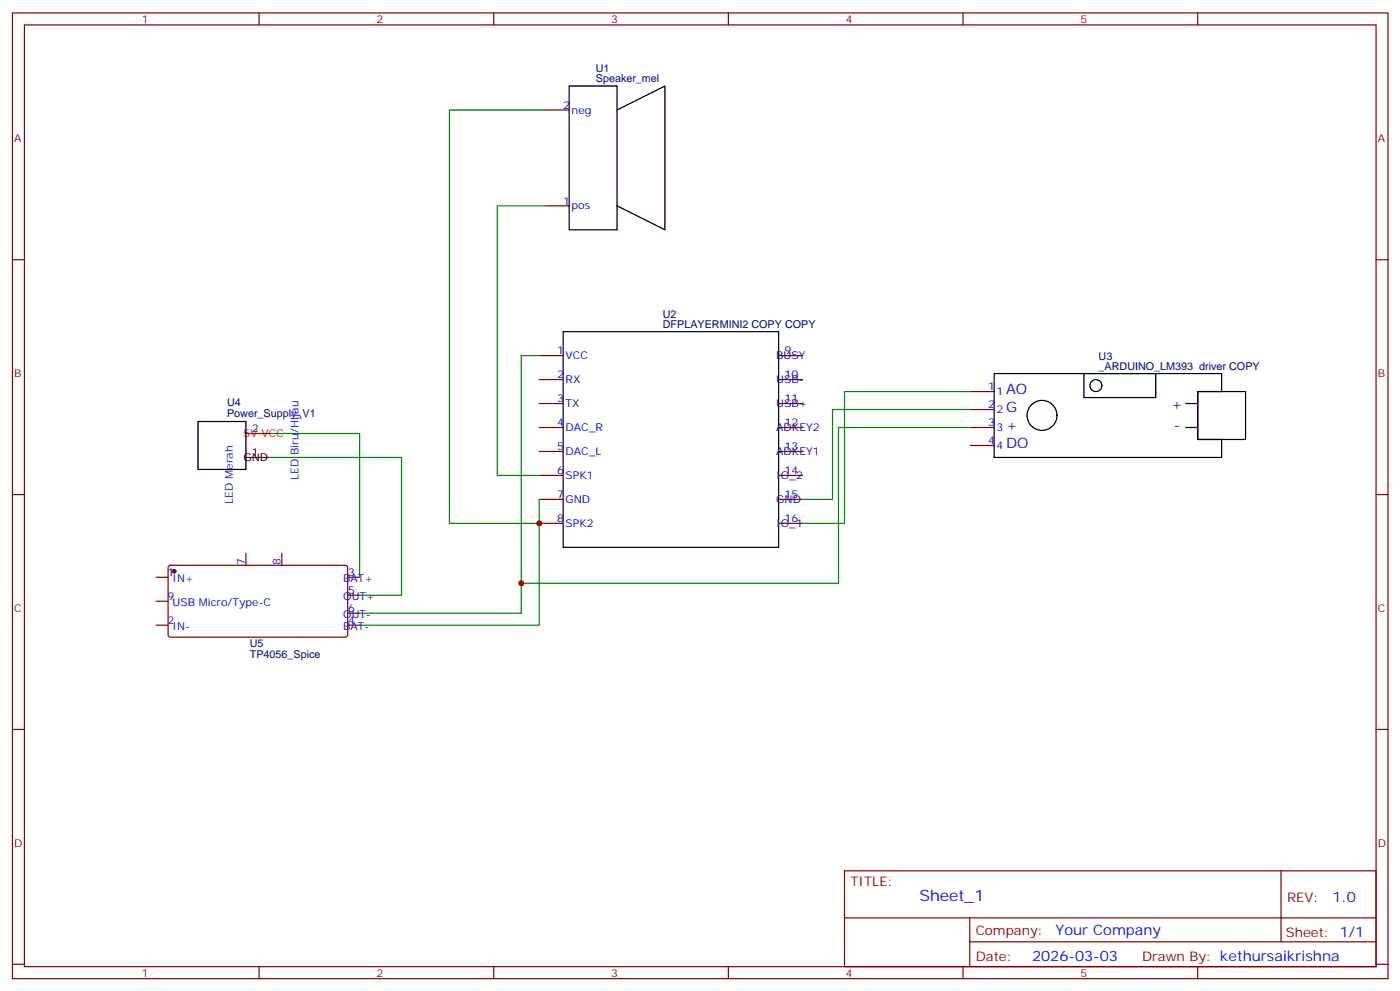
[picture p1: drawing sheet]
<svg xmlns="http://www.w3.org/2000/svg" width="413mm" height="292mm" viewBox="0 0 413 292" stroke-linecap="round" stroke-linejoin="round" font-family="sans-serif">
<g fill="none" stroke="#870000" stroke-width=".35">
<path d="M3.7 3.8h405.3v284.3h-405.3zM7.2 7.3h398.3v277.3h-398.3zM76.3 3.8v3.5M145.5 3.8v3.5M214.6 3.8v3.5M283.8 3.8v3.5M352.9 3.8v3.5M160.7 32.4h7M3.7 76.5h3.5M160.7 60.6h7M405.5 76.5h3.5M158.9 104.7h7"/>
<path d="M158.9 111.8h7M158.9 118.8h7M229.4 104.7h7.1M229.4 111.8h7.1M229.4 118.8h7.1M285.9 115.3h7M72.5 134.7h7M158.9 125.9h7M158.9 132.9h7M158.9 140h7M229.4 125.9h7.1M229.4 132.9h7.1"/>
<path d="M229.4 140h7.1M285.9 125.9h7M285.9 120.6h7M285.9 131.2h7M3.7 145.6h3.5M158.9 147h7M158.9 154.1h7M229.4 147h7.1M229.4 154.1h7.1M405.5 145.6h3.5M46 170h3.5M46 177h3.5"/>
<path d="M49.8 166.6l.4-.2 51.8 .1 .4 .6v20.1l-.7 .4-51.7-.1-.5-.6v-19.8zM72.5 162.9v3.5M83 162.9v3.5M102.4 170h3.6M102.4 175.3h3.6M46 184.1h3.5M102.4 184.1h3.6M102.4 180.6h3.6M3.7 214.8h3.5M405.5 214.8h3.5M248.8 256.4h156.7v28.2h-156.7zM377.5 256.4v20.9"/>
<path d="M248.9 270.2h156.5M285.8 277.3h119.6M285.8 270.2v14.2M3.7 283.9h3.5M76.3 284.6v3.5M145.5 284.6v3.5M214.6 284.6v3.5M283.8 284.6v3.5M352.9 284.6v3.5M405.5 283.9h3.5"/>
</g>
<g fill="none" stroke="#000" stroke-width=".35">
<path d="M167.7 25.3h14.1v42.4h-14.1zM181.8 32.4l14.1-7.1v42.4l-14.1-7.1M165.9 97.6h63.5v63.5h-63.5zM292.9 110h67.1v5.3h-7.1v14.1h7.1v5.3h-67.1zM319.4 110h21.2v7.1h-21.2zM349.4 118.8h3.5M352.9 115.3h14.1v14.1h-14.1zM58.3 124.1h14.2v14.1h-14.2zM349.4 125.9h3.5"/>
<circle cx="322.9" cy="113.5" r="1.76"/>
<circle cx="307.1" cy="122.3" r="4.4"/>
</g>
<path d="M72.5 127.6h7" fill="none" stroke="#f00" stroke-width=".35"/>
<circle cx="51.3" cy="168.2" r=".53" fill="#870000" stroke="#870000" stroke-width=".35"/>
<path d="M160.7 32.4h-28.3v121.7h26.5M160.7 60.6h-14.2v79.4h12.4M158.9 104.7h-5.3v75.9h-47.6M285.9 115.3h-37.1v38.8h-12.3M79.5 127.6h26.5v42.4M79.5 134.7h38.8v40.6h-12.3M285.9 120.6h-40.6v26.4h-8.8M285.9 125.9h-38.8v45.8h-93.5M158.9 147v37.1h-52.9" fill="none" stroke="#008700" stroke-width=".35"/>
<g fill="#c00">
<circle cx="158.9" cy="154.1" r=".88"/>
<circle cx="153.6" cy="171.7" r=".88"/>
</g>
<text font-size="4.6" fill="#00f" x="270.9" y="265.4">Sheet_1</text>
<g font-size="4.2" fill="#00f">
<text x="296.5" y="116">AO</text>
<text x="296.5" y="121.3">G</text>
<text x="345.1" y="120.5">+</text>
<text x="296.5" y="126.6">+</text>
<text x="296.5" y="131.9">DO</text>
<text x="345.9" y="126.8">-</text>
<text x="392.6" y="265.7">1.0</text>
<text x="311" y="275.2">Your Company</text>
<text x="304.1" y="283">2026-03-03</text>
</g>
<g font-size="3.9" fill="#800">
<text x="250.6" y="261">TITLE:</text>
<text x="379.2" y="265.7">REV:</text>
<text x="287.5" y="275.2">Company:</text>
<text x="378.9" y="275.8">Sheet: 1/1</text>
<text x="287.5" y="282.9">Date:</text>
<text x="336.6" y="282.9">Drawn By: kethursaikrishna</text>
</g>
<g font-size="3.2" fill="#800">
<text x="41.8" y="6.8">1</text>
<text x="110.9" y="6.8">2</text>
<text x="180.1" y="6.8">3</text>
<text x="249.2" y="6.8">4</text>
<text x="318.3" y="6.8">5</text>
<text x="4.2" y="41.9">A</text>
<text x="406" y="41.9">A</text>
<text x="4.2" y="111.1">B</text>
<text x="406" y="111.1">B</text>
<text x="4.2" y="180.2">C</text>
<text x="406" y="180.2">C</text>
<text x="4.2" y="249.3">D</text>
<text x="406" y="249.3">D</text>
<text x="41.8" y="287.6">1</text>
<text x="110.9" y="287.6">2</text>
<text x="180.1" y="287.6">3</text>
<text x="249.2" y="287.6">4</text>
<text x="318.3" y="287.6">5</text>
</g>
<g font-size="3.2" fill="#000080">
<text x="175.6" y="21.2">U1</text>
<text x="175.6" y="24.3">Speaker_mel</text>
<text x="195.3" y="93.5">U2</text>
<text x="195.3" y="96.6">DFPLAYERMINI2 COPY COPY</text>
<text x="323.7" y="105.9">U3</text>
<text x="323.7" y="108.9">_ARDUINO_LM393 driver COPY</text>
<text x="66.9" y="119.6">U4</text>
<text x="66.9" y="122.7">Power_Supply_V1</text>
<text x="73.6" y="190.5">U5</text>
<text x="73.6" y="193.6">TP4056_Spice</text>
</g>
<g font-size="3.2" fill="#00f">
<text x="165.9" y="32">2</text>
<text x="168.4" y="33.4">neg</text>
<text x="165.9" y="60.3">1</text>
<text x="168.4" y="61.7">pos</text>
<text x="164.2" y="104.4">1</text>
<text x="166.7" y="105.8">VCC</text>
<text x="228.7" y="105.8">BUSY</text>
<text x="231.2" y="104.4">9</text>
<text x="164.2" y="111.4">2</text>
<text x="166.7" y="112.8">RX</text>
<text x="228.7" y="112.8">USB-</text>
<text x="231.2" y="111.4">10</text>
<text x="164.2" y="118.5">3</text>
<text x="166.7" y="119.9">TX</text>
<text x="228.7" y="119.9">USB+</text>
<text x="231.2" y="118.5">11</text>
<text x="291.2" y="114.9">1</text>
<text x="293.7" y="116.3">1</text>
<text x="164.2" y="125.5">4</text>
<text x="231.2" y="125.5">12</text>
<text x="291.2" y="120.2">2</text>
<text x="291.2" y="125.5">3</text>
<text x="293.7" y="121.6">2</text>
<text x="74.2" y="127.3">2</text>
<text x="166.7" y="126.9">DAC_R</text>
<text x="228.7" y="126.9">ADKEY2</text>
<text x="291.2" y="130.8">4</text>
<text x="293.7" y="126.9">3</text>
<text x="164.2" y="132.6">5</text>
<text x="166.7" y="134">DAC_L</text>
<text x="228.7" y="134">ADKEY1</text>
<text x="231.2" y="132.6">13</text>
<text x="293.7" y="132.2">4</text>
<text x="88" y="141.3" transform="rotate(-90 88 141.3)">LED Biru/Hijau</text>
<text x="164.2" y="139.6">6</text>
<text x="166.7" y="141">SPK1</text>
<text x="228.7" y="141">IO_2</text>
<text x="231.2" y="139.6">14</text>
<text x="68.6" y="148.3" transform="rotate(-90 68.6 148.3)">LED Merah</text>
<text x="164.2" y="146.7">7</text>
<text x="166.7" y="148.1">GND</text>
<text x="228.7" y="148.1">GND</text>
<text x="231.2" y="146.7">15</text>
<text x="164.2" y="153.7">8</text>
<text x="166.7" y="155.2">SPK2</text>
<text x="228.7" y="155.2">IO_1</text>
<text x="231.2" y="153.7">16</text>
<text x="72.1" y="166.3" transform="rotate(-90 72.1 166.3)">7</text>
<text x="82.7" y="166.3" transform="rotate(-90 82.7 166.3)">8</text>
<text x="49.4" y="169.6">1</text>
<text x="50.8" y="171.4">IN+</text>
<text x="101.1" y="171.4">BAT+</text>
<text x="102.6" y="169.6">3</text>
<text x="49.4" y="176.7">9</text>
<text x="50.8" y="178.4">USB Micro/Type-C</text>
<text x="101.1" y="176.7">OUT+</text>
<text x="102.6" y="174.9">5</text>
<text x="49.4" y="183.7">2</text>
<text x="50.8" y="185.5">IN-</text>
<text x="101.1" y="185.5">BAT-</text>
<text x="101.1" y="182">OUT-</text>
<text x="102.6" y="183.7">4</text>
<text x="102.6" y="180.2">6</text>
</g>
<text font-size="3.2" fill="#f00" x="71.8" y="128.7">5V VCC</text>
<g font-size="3.2">
<text x="71.8" y="135.7">GND</text>
<text x="74.2" y="134.3">1</text>
</g>
</svg>
